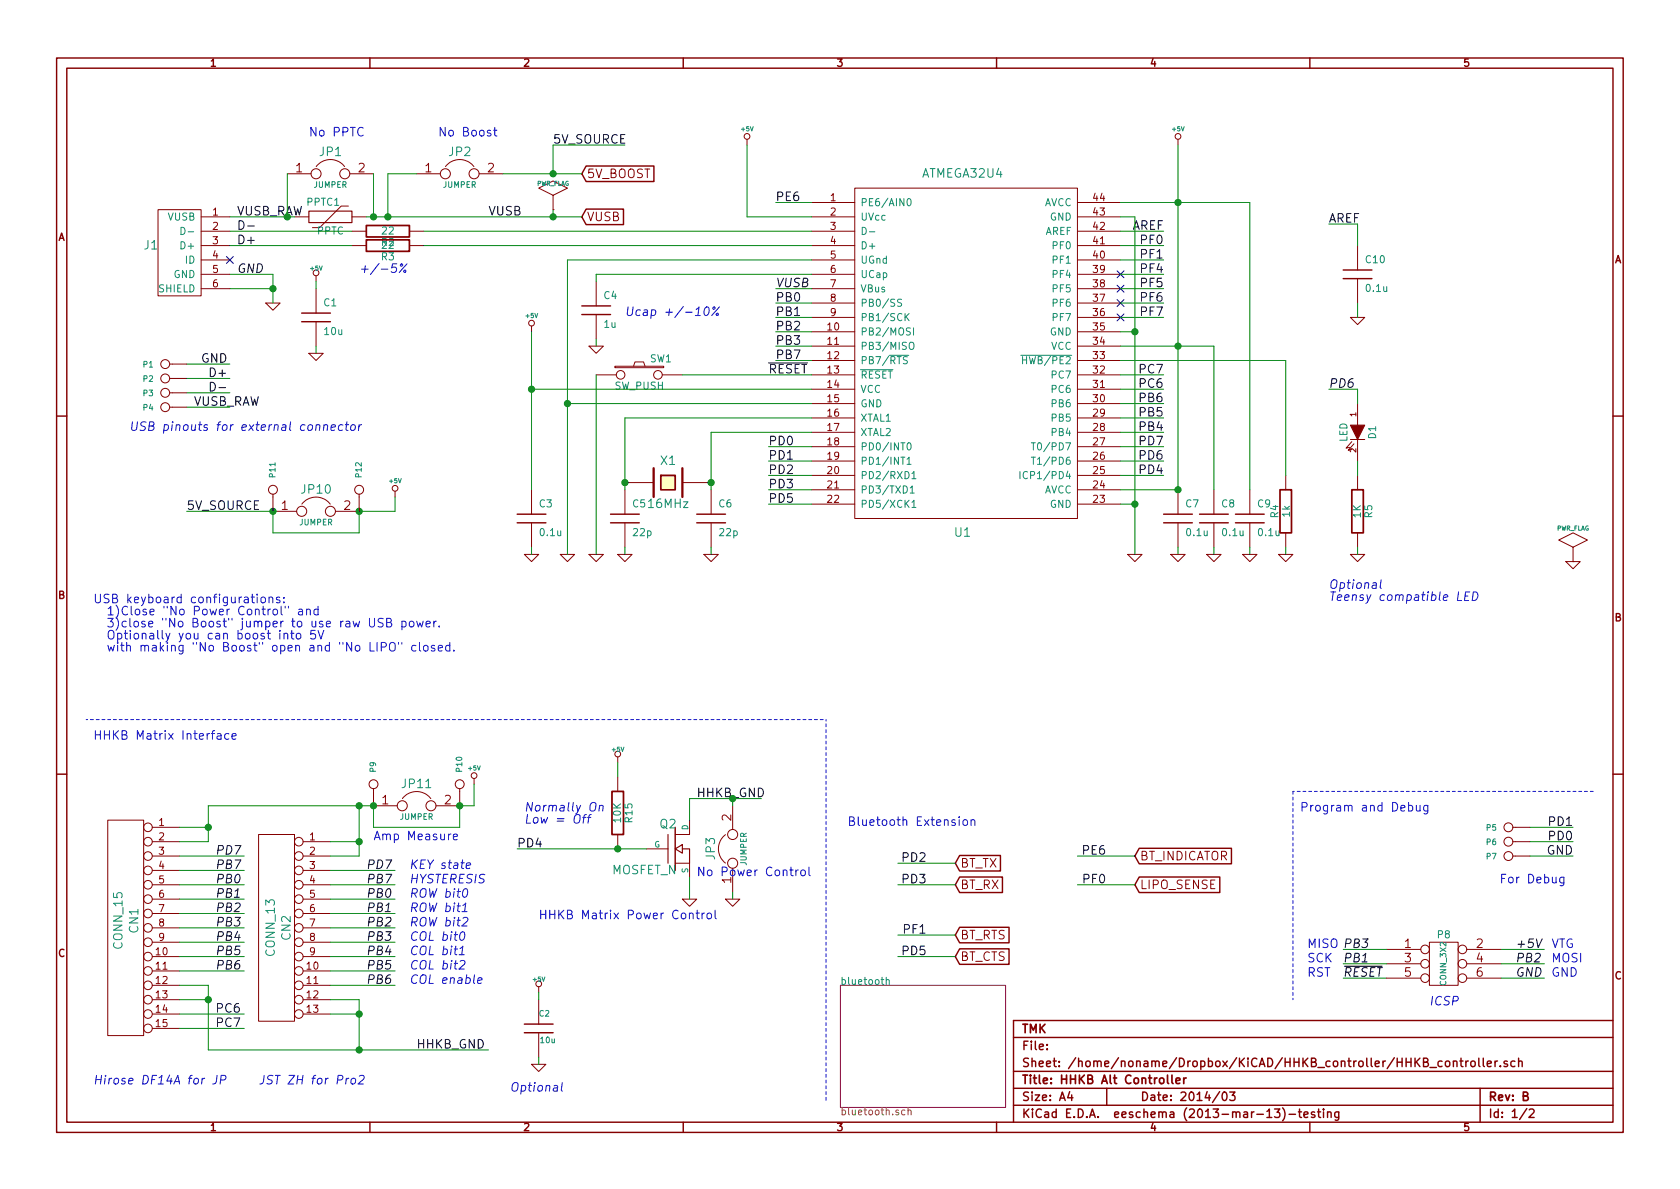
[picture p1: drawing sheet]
EESchema Schematic File Version 2
LIBS:keyboard_parts
LIBS:HHKB_controller-cache
LIBS:power
LIBS:device
LIBS:transistors
LIBS:conn
LIBS:linear
LIBS:regul
LIBS:74xx
LIBS:cmos4000
LIBS:adc-dac
LIBS:memory
LIBS:xilinx
LIBS:special
LIBS:microcontrollers
LIBS:dsp
LIBS:microchip
LIBS:analog_switches
LIBS:motorola
LIBS:texas
LIBS:intel
LIBS:audio
LIBS:interface
LIBS:digital-audio
LIBS:philips
LIBS:display
LIBS:cypress
LIBS:siliconi
LIBS:opto
LIBS:atmel
LIBS:contrib
LIBS:valves
LIBS:open-project
LIBS:HHKB_controller-cache
EELAYER 24 0
EELAYER END
$Descr A4 11693 8268
encoding utf-8
Sheet 1 2
Title "HHKB Alt Controller"
Date "2014/03"
Rev "B"
Comp "TMK"
Comment1 ""
Comment2 ""
Comment3 ""
Comment4 ""
$EndDescr
Text Label 1650 1700 0    60   ~ 0
D+
Text Label 1650 1600 0    60   ~ 0
D-
Text Label 3400 1500 0    60   ~ 0
VUSB
Text Label 1400 2525 0    60   ~ 0
GND
Text Label 1450 2625 0    60   ~ 0
D+
Text Label 1450 2725 0    60   ~ 0
D-
Text Label 1350 2825 0    60   ~ 0
VUSB_RAW
Text Label 5400 1400 0    60   ~ 0
PE6
Text Label 5400 2400 0    60   ~ 0
PB3
Text Label 5400 2300 0    60   ~ 0
PB2
Text Label 5400 2200 0    60   ~ 0
PB1
Text Label 5400 2500 0    60   ~ 0
PB7
Text Label 5400 2100 0    60   ~ 0
PB0
Text Label 8100 3200 2    60   ~ 0
PD6
Text Label 8100 3300 2    60   ~ 0
PD4
Text Label 8100 3100 2    60   ~ 0
PD7
Text Label 8100 3000 2    60   ~ 0
PB4
Text Label 8100 2900 2    60   ~ 0
PB5
Text Label 8100 2800 2    60   ~ 0
PB6
Text Label 8100 2700 2    60   ~ 0
PC6
Text Label 8100 2600 2    60   ~ 0
PC7
Text Label 8100 2200 2    60   ~ 0
PF7
Text Label 8100 2100 2    60   ~ 0
PF6
Text Label 8100 2000 2    60   ~ 0
PF5
Text Label 8100 1900 2    60   ~ 0
PF4
Text Label 8100 1800 2    60   ~ 0
PF1
Text Label 8100 1700 2    60   ~ 0
PF0
Text Label 8100 1600 2    60   ~ 0
AREF
Text Label 5350 3500 0    60   ~ 0
PD5
Text Label 5350 3400 0    60   ~ 0
PD3
Text Label 5350 3300 0    60   ~ 0
PD2
Text Label 5350 3200 0    60   ~ 0
PD1
Text Label 5350 3100 0    60   ~ 0
PD0
$Comp
L GND #PWR01
U 1 1
P 3950 3850
F 0 "#PWR01" H 3950 3850 30  0001 C CNN
F 1 "GND" H 3950 3780 30  0001 C CNN
F 2 "" H 3950 3850 60  0001 C CNN
F 3 "" H 3950 3850 60  0001 C CNN
	1    3950 3850
	1    0    0    -1  
$EndComp
$Comp
L GND #PWR02
U 1 1
P 8450 3850
F 0 "#PWR02" H 8450 3850 30  0001 C CNN
F 1 "GND" H 8450 3780 30  0001 C CNN
F 2 "" H 8450 3850 60  0001 C CNN
F 3 "" H 8450 3850 60  0001 C CNN
	1    8450 3850
	1    0    0    -1  
$EndComp
$Comp
L GND #PWR03
U 1 1
P 8950 3850
F 0 "#PWR03" H 8950 3850 30  0001 C CNN
F 1 "GND" H 8950 3780 30  0001 C CNN
F 2 "" H 8950 3850 60  0001 C CNN
F 3 "" H 8950 3850 60  0001 C CNN
	1    8950 3850
	1    0    0    -1  
$EndComp
$Comp
L GND #PWR04
U 1 1
P 1900 2100
F 0 "#PWR04" H 1900 2100 30  0001 C CNN
F 1 "GND" H 1900 2030 30  0001 C CNN
F 2 "" H 1900 2100 60  0001 C CNN
F 3 "" H 1900 2100 60  0001 C CNN
	1    1900 2100
	1    0    0    -1  
$EndComp
$Comp
L GND #PWR05
U 1 1
P 8700 3850
F 0 "#PWR05" H 8700 3850 30  0001 C CNN
F 1 "GND" H 8700 3780 30  0001 C CNN
F 2 "" H 8700 3850 60  0001 C CNN
F 3 "" H 8700 3850 60  0001 C CNN
	1    8700 3850
	1    0    0    -1  
$EndComp
$Comp
L GND #PWR06
U 1 1
P 8200 3850
F 0 "#PWR06" H 8200 3850 30  0001 C CNN
F 1 "GND" H 8200 3780 30  0001 C CNN
F 2 "" H 8200 3850 60  0001 C CNN
F 3 "" H 8200 3850 60  0001 C CNN
	1    8200 3850
	1    0    0    -1  
$EndComp
$Comp
L GND #PWR07
U 1 1
P 7900 3850
F 0 "#PWR07" H 7900 3850 30  0001 C CNN
F 1 "GND" H 7900 3780 30  0001 C CNN
F 2 "" H 7900 3850 60  0001 C CNN
F 3 "" H 7900 3850 60  0001 C CNN
	1    7900 3850
	1    0    0    -1  
$EndComp
$Comp
L GND #PWR08
U 1 1
P 4950 3850
F 0 "#PWR08" H 4950 3850 30  0001 C CNN
F 1 "GND" H 4950 3780 30  0001 C CNN
F 2 "" H 4950 3850 60  0001 C CNN
F 3 "" H 4950 3850 60  0001 C CNN
	1    4950 3850
	1    0    0    -1  
$EndComp
$Comp
L ATMEGA32U4 U1
U 1 1
P 6700 2450
F 0 "U1" H 6700 1200 60  0000 C CNN
F 1 "ATMEGA32U4" H 6700 3700 60  0000 C CNN
F 2 "" H 6700 2450 60  0001 C CNN
F 3 "" H 6700 2450 60  0001 C CNN
	1    6700 2450
	1    0    0    -1  
$EndComp
$Comp
L +5V #PWR09
U 1 1
P 8200 1000
F 0 "#PWR09" H 8200 970 20  0001 C CNN
F 1 "+5V" H 8200 1110 30  0000 C CNN
F 2 "" H 8200 1000 60  0001 C CNN
F 3 "" H 8200 1000 60  0001 C CNN
	1    8200 1000
	1    0    0    -1  
$EndComp
$Comp
L +5V #PWR010
U 1 1
P 3700 2300
F 0 "#PWR010" H 3700 2270 20  0001 C CNN
F 1 "+5V" H 3700 2410 30  0000 C CNN
F 2 "" H 3700 2300 60  0001 C CNN
F 3 "" H 3700 2300 60  0001 C CNN
	1    3700 2300
	1    0    0    -1  
$EndComp
$Comp
L +5V #PWR011
U 1 1
P 2750 3450
F 0 "#PWR011" H 2750 3420 20  0001 C CNN
F 1 "+5V" H 2750 3560 30  0000 C CNN
F 2 "" H 2750 3450 60  0001 C CNN
F 3 "" H 2750 3450 60  0001 C CNN
	1    2750 3450
	1    0    0    -1  
$EndComp
$Comp
L C C4
U 1 1
P 4150 2150
F 0 "C4" H 4200 2250 50  0000 L CNN
F 1 "1u" H 4200 2050 50  0000 L CNN
F 2 "" H 4150 2150 60  0001 C CNN
F 3 "" H 4150 2150 60  0001 C CNN
	1    4150 2150
	1    0    0    -1  
$EndComp
$Comp
L C C1
U 1 1
P 2200 2200
F 0 "C1" H 2250 2300 50  0000 L CNN
F 1 "10u" H 2250 2100 50  0000 L CNN
F 2 "" H 2200 2200 60  0001 C CNN
F 3 "" H 2200 2200 60  0001 C CNN
	1    2200 2200
	1    0    0    -1  
$EndComp
$Comp
L C C7
U 1 1
P 8200 3600
F 0 "C7" H 8250 3700 50  0000 L CNN
F 1 "0.1u" H 8250 3500 50  0000 L CNN
F 2 "" H 8200 3600 60  0001 C CNN
F 3 "" H 8200 3600 60  0001 C CNN
	1    8200 3600
	1    0    0    -1  
$EndComp
$Comp
L C C8
U 1 1
P 8450 3600
F 0 "C8" H 8500 3700 50  0000 L CNN
F 1 "0.1u" H 8500 3500 50  0000 L CNN
F 2 "" H 8450 3600 60  0001 C CNN
F 3 "" H 8450 3600 60  0001 C CNN
	1    8450 3600
	1    0    0    -1  
$EndComp
$Comp
L C C9
U 1 1
P 8700 3600
F 0 "C9" H 8750 3700 50  0000 L CNN
F 1 "0.1u" H 8750 3500 50  0000 L CNN
F 2 "" H 8700 3600 60  0001 C CNN
F 3 "" H 8700 3600 60  0001 C CNN
	1    8700 3600
	1    0    0    -1  
$EndComp
$Comp
L R R2
U 1 1
P 2700 1600
F 0 "R2" V 2780 1600 50  0000 C CNN
F 1 "22" V 2700 1600 50  0000 C CNN
F 2 "" H 2700 1600 60  0001 C CNN
F 3 "" H 2700 1600 60  0001 C CNN
	1    2700 1600
	0    1    1    0   
$EndComp
$Comp
L R R3
U 1 1
P 2700 1700
F 0 "R3" V 2780 1700 50  0000 C CNN
F 1 "22" V 2700 1700 50  0000 C CNN
F 2 "" H 2700 1700 60  0001 C CNN
F 3 "" H 2700 1700 60  0001 C CNN
	1    2700 1700
	0    1    1    0   
$EndComp
$Comp
L R R4
U 1 1
P 8950 3550
F 0 "R4" V 9030 3550 50  0000 C CNN
F 1 "1k" V 8950 3550 50  0000 C CNN
F 2 "" H 8950 3550 60  0001 C CNN
F 3 "" H 8950 3550 60  0001 C CNN
	1    8950 3550
	-1   0    0    1   
$EndComp
$Comp
L SW_PUSH SW1
U 1 1
P 4450 2600
F 0 "SW1" H 4600 2710 50  0000 C CNN
F 1 "SW_PUSH" H 4450 2520 50  0000 C CNN
F 2 "" H 4450 2600 60  0001 C CNN
F 3 "" H 4450 2600 60  0001 C CNN
	1    4450 2600
	1    0    0    -1  
$EndComp
$Comp
L GND #PWR012
U 1 1
P 3700 3850
F 0 "#PWR012" H 3700 3850 30  0001 C CNN
F 1 "GND" H 3700 3780 30  0001 C CNN
F 2 "" H 3700 3850 60  0001 C CNN
F 3 "" H 3700 3850 60  0001 C CNN
	1    3700 3850
	1    0    0    -1  
$EndComp
$Comp
L C C5
U 1 1
P 4350 3600
F 0 "C5" H 4400 3700 50  0000 L CNN
F 1 "22p" H 4400 3500 50  0000 L CNN
F 2 "" H 4350 3600 60  0001 C CNN
F 3 "" H 4350 3600 60  0001 C CNN
	1    4350 3600
	1    0    0    -1  
$EndComp
$Comp
L C C6
U 1 1
P 4950 3600
F 0 "C6" H 5000 3700 50  0000 L CNN
F 1 "22p" H 5000 3500 50  0000 L CNN
F 2 "" H 4950 3600 60  0001 C CNN
F 3 "" H 4950 3600 60  0001 C CNN
	1    4950 3600
	1    0    0    -1  
$EndComp
$Comp
L C C3
U 1 1
P 3700 3600
F 0 "C3" H 3750 3700 50  0000 L CNN
F 1 "0.1u" H 3750 3500 50  0000 L CNN
F 2 "" H 3700 3600 60  0001 C CNN
F 3 "" H 3700 3600 60  0001 C CNN
	1    3700 3600
	1    0    0    -1  
$EndComp
$Comp
L CRYSTAL X1
U 1 1
P 4650 3350
F 0 "X1" H 4650 3500 60  0000 C CNN
F 1 "16MHz" H 4650 3200 60  0000 C CNN
F 2 "" H 4650 3350 60  0001 C CNN
F 3 "" H 4650 3350 60  0001 C CNN
	1    4650 3350
	1    0    0    -1  
$EndComp
Text Label 5350 2600 0    60   ~ 0
~RESET
$Comp
L GND #PWR013
U 1 1
P 4150 2400
F 0 "#PWR013" H 4150 2400 30  0001 C CNN
F 1 "GND" H 4150 2330 30  0001 C CNN
F 2 "" H 4150 2400 60  0001 C CNN
F 3 "" H 4150 2400 60  0001 C CNN
	1    4150 2400
	1    0    0    -1  
$EndComp
$Comp
L GND #PWR014
U 1 1
P 4150 3850
F 0 "#PWR014" H 4150 3850 30  0001 C CNN
F 1 "GND" H 4150 3780 30  0001 C CNN
F 2 "" H 4150 3850 60  0001 C CNN
F 3 "" H 4150 3850 60  0001 C CNN
	1    4150 3850
	1    0    0    -1  
$EndComp
$Comp
L GND #PWR015
U 1 1
P 4350 3850
F 0 "#PWR015" H 4350 3850 30  0001 C CNN
F 1 "GND" H 4350 3780 30  0001 C CNN
F 2 "" H 4350 3850 60  0001 C CNN
F 3 "" H 4350 3850 60  0001 C CNN
	1    4350 3850
	1    0    0    -1  
$EndComp
$Comp
L CONN_1 P5
U 1 1
P 10500 5750
F 0 "P5" H 10580 5750 40  0000 L CNN
F 1 "CONN_1" H 10500 5805 30  0001 C CNN
F 2 "" H 10500 5750 60  0000 C CNN
F 3 "" H 10500 5750 60  0000 C CNN
	1    10500 5750
	-1   0    0    1   
$EndComp
$Comp
L CONN_1 P1
U 1 1
P 1150 2525
F 0 "P1" H 1230 2525 40  0000 L CNN
F 1 "CONN_1" H 1150 2580 30  0001 C CNN
F 2 "" H 1150 2525 60  0000 C CNN
F 3 "" H 1150 2525 60  0000 C CNN
	1    1150 2525
	-1   0    0    1   
$EndComp
$Comp
L CONN_1 P2
U 1 1
P 1150 2625
F 0 "P2" H 1230 2625 40  0000 L CNN
F 1 "CONN_1" H 1150 2680 30  0001 C CNN
F 2 "" H 1150 2625 60  0000 C CNN
F 3 "" H 1150 2625 60  0000 C CNN
	1    1150 2625
	-1   0    0    1   
$EndComp
$Comp
L CONN_1 P3
U 1 1
P 1150 2725
F 0 "P3" H 1230 2725 40  0000 L CNN
F 1 "CONN_1" H 1150 2780 30  0001 C CNN
F 2 "" H 1150 2725 60  0000 C CNN
F 3 "" H 1150 2725 60  0000 C CNN
	1    1150 2725
	-1   0    0    1   
$EndComp
$Comp
L CONN_1 P4
U 1 1
P 1150 2825
F 0 "P4" H 1230 2825 40  0000 L CNN
F 1 "CONN_1" H 1150 2880 30  0001 C CNN
F 2 "" H 1150 2825 60  0000 C CNN
F 3 "" H 1150 2825 60  0000 C CNN
	1    1150 2825
	-1   0    0    1   
$EndComp
Text Notes 900  3000 0    60   Italic 0
USB pinouts for external connector
Text Notes 4350 2200 0    60   Italic 0
Ucap +/-10%
Text Notes 2500 1900 0    60   Italic 0
+/-5%
$Comp
L LED D1
U 1 1
P 9450 3000
F 0 "D1" H 9450 3100 50  0000 C CNN
F 1 "LED" H 9450 2900 50  0000 C CNN
F 2 "" H 9450 3000 60  0000 C CNN
F 3 "" H 9450 3000 60  0000 C CNN
	1    9450 3000
	0    1    1    0   
$EndComp
$Comp
L R R5
U 1 1
P 9450 3550
F 0 "R5" V 9530 3550 50  0000 C CNN
F 1 "1K" V 9450 3550 50  0000 C CNN
F 2 "" H 9450 3550 60  0000 C CNN
F 3 "" H 9450 3550 60  0000 C CNN
	1    9450 3550
	1    0    0    -1  
$EndComp
$Comp
L GND #PWR016
U 1 1
P 9450 3850
F 0 "#PWR016" H 9450 3850 30  0001 C CNN
F 1 "GND" H 9450 3780 30  0001 C CNN
F 2 "" H 9450 3850 60  0000 C CNN
F 3 "" H 9450 3850 60  0000 C CNN
	1    9450 3850
	1    0    0    -1  
$EndComp
Text Label 9250 2700 0    60   Italic 0
PD6
Text Notes 9250 4100 0    60   Italic 0
Optional\nTeensy compatible LED
$Comp
L CONN_13 CN2
U 1 1
P 1950 6450
F 0 "CN2" V 1910 6450 60  0000 C CNN
F 1 "CONN_13" V 2020 6450 60  0000 C CNN
F 2 "" H 1950 6450 60  0000 C CNN
F 3 "" H 1950 6450 60  0000 C CNN
	1    1950 6450
	-1   0    0    -1  
$EndComp
Text Notes 1800 7550 0    60   Italic 0
JST ZH for Pro2
Text Label 2550 6250 0    60   Italic 0
PB0
Text Label 2550 6350 0    60   Italic 0
PB1
Text Label 2550 6450 0    60   Italic 0
PB2
Text Label 2550 6550 0    60   Italic 0
PB3
Text Label 2550 6650 0    60   Italic 0
PB4
Text Label 2550 6750 0    60   Italic 0
PB5
Text Label 2550 6850 0    60   Italic 0
PB6
Text Label 2550 6150 0    60   Italic 0
PB7
Text Label 2550 6050 0    60   Italic 0
PD7
Text Notes 2850 6050 0    60   Italic 0
KEY state
Text Notes 2850 6150 0    60   Italic 0
HYSTERESIS
Text Notes 2850 6250 0    60   Italic 0
ROW bit0
Text Notes 2850 6350 0    60   Italic 0
ROW bit1
Text Notes 2850 6450 0    60   Italic 0
ROW bit2
Text Notes 2850 6550 0    60   Italic 0
COL bit0
Text Notes 2850 6650 0    60   Italic 0
COL bit1
Text Notes 2850 6750 0    60   Italic 0
COL bit2
Text Notes 2850 6850 0    60   Italic 0
COL enable
Text Label 10950 5750 2    60   ~ 0
PD1
$Comp
L CONN_1 P6
U 1 1
P 10500 5850
F 0 "P6" H 10580 5850 40  0000 L CNN
F 1 "CONN_1" H 10500 5905 30  0001 C CNN
F 2 "" H 10500 5850 60  0000 C CNN
F 3 "" H 10500 5850 60  0000 C CNN
	1    10500 5850
	-1   0    0    1   
$EndComp
Text Label 10950 5850 2    60   ~ 0
PD0
$Comp
L CONN_15 CN1
U 1 1
P 900 6450
F 0 "CN1" V 870 6500 60  0000 C CNN
F 1 "CONN_15" V 980 6500 60  0000 C CNN
F 2 "" H 900 6500 60  0000 C CNN
F 3 "" H 900 6500 60  0000 C CNN
	1    900  6450
	-1   0    0    -1  
$EndComp
Text Label 1500 6150 0    60   Italic 0
PB0
Text Label 1500 6250 0    60   Italic 0
PB1
Text Label 1500 6350 0    60   Italic 0
PB2
Text Label 1500 6450 0    60   Italic 0
PB3
Text Label 1500 6550 0    60   Italic 0
PB4
Text Label 1500 6650 0    60   Italic 0
PB5
Text Label 1500 6750 0    60   Italic 0
PB6
Text Label 1500 6050 0    60   Italic 0
PB7
Text Label 1500 5950 0    60   Italic 0
PD7
$Comp
L +5V #PWR017
U 1 1
P 3300 5450
F 0 "#PWR017" H 3300 5420 20  0001 C CNN
F 1 "+5V" H 3300 5560 30  0000 C CNN
F 2 "" H 3300 5450 60  0000 C CNN
F 3 "" H 3300 5450 60  0000 C CNN
	1    3300 5450
	1    0    0    -1  
$EndComp
Text Notes 650  7550 0    60   Italic 0
Hirose DF14A for JP
$Comp
L +5V #PWR018
U 1 1
P 5200 1000
F 0 "#PWR018" H 5200 970 20  0001 C CNN
F 1 "+5V" H 5200 1110 30  0000 C CNN
F 2 "" H 5200 1000 60  0001 C CNN
F 3 "" H 5200 1000 60  0001 C CNN
	1    5200 1000
	1    0    0    -1  
$EndComp
$Comp
L +5V #PWR019
U 1 1
P 3750 6900
F 0 "#PWR019" H 3750 6990 20  0001 C CNN
F 1 "+5V" H 3750 6990 30  0000 C CNN
F 2 "" H 3750 6900 60  0000 C CNN
F 3 "" H 3750 6900 60  0000 C CNN
	1    3750 6900
	1    0    0    -1  
$EndComp
$Comp
L GND #PWR020
U 1 1
P 3750 7400
F 0 "#PWR020" H 3750 7400 30  0001 C CNN
F 1 "GND" H 3750 7330 30  0001 C CNN
F 2 "" H 3750 7400 60  0000 C CNN
F 3 "" H 3750 7400 60  0000 C CNN
	1    3750 7400
	1    0    0    -1  
$EndComp
$Comp
L C C2
U 1 1
P 3750 7150
F 0 "C2" H 3750 7250 40  0000 L CNN
F 1 "10u" H 3756 7065 40  0000 L CNN
F 2 "" H 3788 7000 30  0000 C CNN
F 3 "" H 3750 7150 60  0000 C CNN
	1    3750 7150
	1    0    0    -1  
$EndComp
Text Notes 3550 7600 0    60   Italic 0
Optional
Text Label 5400 2000 0    60   Italic 0
VUSB
Text Label 1650 1900 0    60   Italic 0
GND
$Comp
L GND #PWR021
U 1 1
P 2200 2450
F 0 "#PWR021" H 2200 2450 30  0001 C CNN
F 1 "GND" H 2200 2380 30  0001 C CNN
F 2 "" H 2200 2450 60  0000 C CNN
F 3 "" H 2200 2450 60  0000 C CNN
	1    2200 2450
	1    0    0    -1  
$EndComp
$Comp
L +5V #PWR022
U 1 1
P 2200 1950
F 0 "#PWR022" H 2200 2040 20  0001 C CNN
F 1 "+5V" H 2200 2040 30  0000 C CNN
F 2 "" H 2200 1950 60  0000 C CNN
F 3 "" H 2200 1950 60  0000 C CNN
	1    2200 1950
	1    0    0    -1  
$EndComp
Text Notes 9950 7000 0    60   Italic 0
ICSP
$Comp
L CONN_3X2 P8
U 1 1
P 10050 6700
F 0 "P8" H 10050 6900 50  0000 C CNN
F 1 "CONN_3X2" V 10050 6700 40  0000 C CNN
F 2 "" H 10050 6650 60  0000 C CNN
F 3 "" H 10050 6650 60  0000 C CNN
	1    10050 6700
	1    0    0    -1  
$EndComp
Text Label 9350 6600 0    60   Italic 0
PB3
Text Label 9350 6700 0    60   Italic 0
PB1
Text Label 9350 6800 0    60   Italic 0
~RESET
Text Label 10550 6700 0    60   Italic 0
PB2
Text Label 10550 6800 0    60   Italic 0
GND
Text Label 10550 6600 0    60   Italic 0
+5V
Text Notes 10800 6600 0    60   ~ 0
VTG
Text Notes 10800 6700 0    60   ~ 0
MOSI
Text Notes 9100 6600 0    60   ~ 0
MISO
Text Notes 9100 6700 0    60   ~ 0
SCK
Text Notes 9100 6800 0    60   ~ 0
RST
Text Notes 10800 6800 0    60   ~ 0
GND
$Comp
L C C10
U 1 1
P 9450 1900
F 0 "C10" H 9500 2000 50  0000 L CNN
F 1 "0.1u" H 9500 1800 50  0000 L CNN
F 2 "" H 9450 1900 60  0000 C CNN
F 3 "" H 9450 1900 60  0000 C CNN
	1    9450 1900
	1    0    0    -1  
$EndComp
$Comp
L GND #PWR023
U 1 1
P 9450 2200
F 0 "#PWR023" H 9450 2200 30  0001 C CNN
F 1 "GND" H 9450 2130 30  0001 C CNN
F 2 "" H 9450 2200 60  0000 C CNN
F 3 "" H 9450 2200 60  0000 C CNN
	1    9450 2200
	1    0    0    -1  
$EndComp
Text Label 9250 1550 0    60   ~ 0
AREF
$Sheet
S 5850 6850 1150 850 
U 51AFD396
F0 "bluetooth" 50
F1 "bluetooth.sch" 50
$EndSheet
Text GLabel 4050 1500 2    60   Input ~ 0
VUSB
Text GLabel 4050 1200 2    60   Input ~ 0
5V_BOOST
Text GLabel 6650 6150 2    60   Input ~ 0
BT_RX
Text GLabel 6650 6000 2    60   Input ~ 0
BT_TX
Text Label 6450 6150 2    60   ~ 0
PD3
Text Label 6450 6000 2    60   ~ 0
PD2
Text Notes 6800 5750 2    60   ~ 0
Bluetooth Extension
$Comp
L CONN_1 P7
U 1 1
P 10500 5950
F 0 "P7" H 10580 5950 40  0000 L CNN
F 1 "CONN_1" H 10500 6005 30  0001 C CNN
F 2 "" H 10500 5950 60  0000 C CNN
F 3 "" H 10500 5950 60  0000 C CNN
	1    10500 5950
	-1   0    0    1   
$EndComp
Text Label 10950 5950 2    60   ~ 0
GND
Text Notes 10900 6150 2    60   ~ 0
For Debug
NoConn ~ 7800 2200
NoConn ~ 7800 2100
NoConn ~ 7800 2000
NoConn ~ 7800 1900
Text GLabel 6650 6500 2    60   Input ~ 0
BT_RTS
Text Label 6450 6650 2    60   ~ 0
PD5
$Comp
L USB_MINI_MICRO_B J1
U 1 1
P 1450 1650
F 0 "J1" H 1050 1600 60  0000 C CNN
F 1 "USB_MINI_MICRO_B" H 1300 1900 60  0001 C CNN
F 2 "" H 1400 1650 60  0000 C CNN
F 3 "" H 1400 1650 60  0000 C CNN
	1    1450 1650
	1    0    0    -1  
$EndComp
NoConn ~ 1600 1800
$Comp
L MOSFET_N Q2
U 1 1
P 4700 5900
F 0 "Q2" H 4710 6070 60  0000 R CNN
F 1 "MOSFET_N" H 4710 5750 60  0000 R CNN
F 2 "" H 4700 5900 60  0000 C CNN
F 3 "" H 4700 5900 60  0000 C CNN
	1    4700 5900
	1    0    0    -1  
$EndComp
$Comp
L GND #PWR024
U 1 1
P 4800 6250
F 0 "#PWR024" H 4800 6250 30  0001 C CNN
F 1 "GND" H 4800 6180 30  0001 C CNN
F 2 "" H 4800 6250 60  0000 C CNN
F 3 "" H 4800 6250 60  0000 C CNN
	1    4800 6250
	1    0    0    -1  
$EndComp
$Comp
L R R15
U 1 1
P 4300 5650
F 0 "R15" V 4380 5650 50  0000 C CNN
F 1 "10K" V 4300 5650 50  0000 C CNN
F 2 "" H 4300 5650 60  0000 C CNN
F 3 "" H 4300 5650 60  0000 C CNN
	1    4300 5650
	1    0    0    -1  
$EndComp
$Comp
L +5V #PWR025
U 1 1
P 4300 5300
F 0 "#PWR025" H 4300 5390 20  0001 C CNN
F 1 "+5V" H 4300 5390 30  0000 C CNN
F 2 "" H 4300 5300 60  0000 C CNN
F 3 "" H 4300 5300 60  0000 C CNN
	1    4300 5300
	1    0    0    -1  
$EndComp
Text Notes 3750 6400 0    60   ~ 0
HHKB Matrix Power Control
Text Label 4850 5550 0    60   ~ 0
HHKB_GND
Text Label 3600 5900 0    60   ~ 0
PD4
Text Label 2900 7300 0    60   ~ 0
HHKB_GND
Text Notes 3650 5650 0    60   Italic 0
Normally On\nLow = Off
$Comp
L JUMPER JP11
U 1 1
P 2900 5600
F 0 "JP11" H 2900 5750 60  0000 C CNN
F 1 "JUMPER" H 2900 5520 40  0000 C CNN
F 2 "" H 2900 5600 60  0000 C CNN
F 3 "" H 2900 5600 60  0000 C CNN
	1    2900 5600
	1    0    0    -1  
$EndComp
$Comp
L CONN_1 P9
U 1 1
P 2600 5450
F 0 "P9" H 2680 5450 40  0000 L CNN
F 1 "CONN_1" H 2600 5505 30  0001 C CNN
F 2 "" H 2600 5450 60  0000 C CNN
F 3 "" H 2600 5450 60  0000 C CNN
	1    2600 5450
	0    -1   -1   0   
$EndComp
$Comp
L CONN_1 P10
U 1 1
P 3200 5450
F 0 "P10" H 3280 5450 40  0000 L CNN
F 1 "CONN_1" H 3200 5505 30  0001 C CNN
F 2 "" H 3200 5450 60  0000 C CNN
F 3 "" H 3200 5450 60  0000 C CNN
	1    3200 5450
	0    -1   -1   0   
$EndComp
Text Notes 2600 5850 0    60   ~ 0
Amp Measure
$Comp
L JUMPER JP3
U 1 1
P 5100 5900
F 0 "JP3" H 5100 6050 60  0000 C CNN
F 1 "JUMPER" H 5100 5820 40  0000 C CNN
F 2 "" H 5100 5900 60  0000 C CNN
F 3 "" H 5100 5900 60  0000 C CNN
	1    5100 5900
	0    -1   -1   0   
$EndComp
Text GLabel 7900 6150 2    60   Input ~ 0
LIPO_SENSE
Text Label 7700 6150 2    60   ~ 0
PF0
$Comp
L GND #PWR026
U 1 1
P 5100 6250
F 0 "#PWR026" H 5100 6250 30  0001 C CNN
F 1 "GND" H 5100 6180 30  0001 C CNN
F 2 "" H 5100 6250 60  0000 C CNN
F 3 "" H 5100 6250 60  0000 C CNN
	1    5100 6250
	1    0    0    -1  
$EndComp
Text Label 1500 7050 0    60   ~ 0
PC6
Text Label 1500 7150 0    60   ~ 0
PC7
$Comp
L JUMPER JP1
U 1 1
P 2300 1200
F 0 "JP1" H 2300 1350 60  0000 C CNN
F 1 "JUMPER" H 2300 1120 40  0000 C CNN
F 2 "" H 2300 1200 60  0000 C CNN
F 3 "" H 2300 1200 60  0000 C CNN
	1    2300 1200
	1    0    0    -1  
$EndComp
$Comp
L JUMPER JP2
U 1 1
P 3200 1200
F 0 "JP2" H 3200 1350 60  0000 C CNN
F 1 "JUMPER" H 3200 1120 40  0000 C CNN
F 2 "" H 3200 1200 60  0000 C CNN
F 3 "" H 3200 1200 60  0000 C CNN
	1    3200 1200
	1    0    0    -1  
$EndComp
$Comp
L PWR_FLAG #FLG027
U 1 1
P 3850 1450
F 0 "#FLG027" H 3850 1545 30  0001 C CNN
F 1 "PWR_FLAG" H 3850 1630 30  0000 C CNN
F 2 "" H 3850 1450 60  0000 C CNN
F 3 "" H 3850 1450 60  0000 C CNN
	1    3850 1450
	1    0    0    -1  
$EndComp
$Comp
L GND #PWR028
U 1 1
P 10950 3900
F 0 "#PWR028" H 10950 3900 30  0001 C CNN
F 1 "GND" H 10950 3830 30  0001 C CNN
F 2 "" H 10950 3900 60  0001 C CNN
F 3 "" H 10950 3900 60  0001 C CNN
	1    10950 3900
	1    0    0    -1  
$EndComp
$Comp
L PWR_FLAG #FLG029
U 1 1
P 10950 3900
F 0 "#FLG029" H 10950 4170 30  0001 C CNN
F 1 "PWR_FLAG" H 10950 4130 30  0000 C CNN
F 2 "" H 10950 3900 60  0001 C CNN
F 3 "" H 10950 3900 60  0001 C CNN
	1    10950 3900
	1    0    0    -1  
$EndComp
$Comp
L PPTC PPTC1
U 1 1
P 2300 1500
F 0 "PPTC1" H 2250 1600 50  0000 C CNN
F 1 "PPTC" H 2300 1400 50  0000 C CNN
F 2 "" V 2300 1500 60  0000 C CNN
F 3 "" V 2300 1500 60  0000 C CNN
	1    2300 1500
	1    0    0    -1  
$EndComp
Text GLabel 6650 6650 2    60   Input ~ 0
BT_CTS
Text Label 6450 6500 2    60   ~ 0
PF1
Text GLabel 7900 5950 2    60   Input ~ 0
BT_INDICATOR
Text Label 7700 5950 2    60   ~ 0
PE6
Text Notes 4850 6100 0    60   ~ 0
No Power Control
Text Notes 2150 950  0    60   ~ 0
No PPTC
Text Notes 3050 950  0    60   ~ 0
No Boost
Text Notes 650  4200 0    60   ~ 0
USB keyboard configurations:\n  1)Close "No Power Control" and\n  3)close "No Boost" jumper to use raw USB power.\n  Optionally you can boost into 5V\n  with making "No Boost" open and "No LIPO" closed.
Text Notes 650  5150 0    60   ~ 0
HHKB Matrix Interface
Text Notes 9050 5650 0    60   ~ 0
Program and Debug
Text Label 3850 1000 0    60   ~ 0
5V_SOURCE
Text Label 1650 1500 0    60   ~ 0
VUSB_RAW
$Comp
L JUMPER JP10
U 1 1
P 2200 3550
F 0 "JP10" H 2200 3700 60  0000 C CNN
F 1 "JUMPER" H 2200 3470 40  0000 C CNN
F 2 "" H 2200 3550 60  0000 C CNN
F 3 "" H 2200 3550 60  0000 C CNN
	1    2200 3550
	1    0    0    -1  
$EndComp
Wire Wire Line
	1300 2825 1600 2825
Wire Wire Line
	1300 2725 1600 2725
Wire Wire Line
	1300 2625 1600 2625
Wire Wire Line
	1300 2525 1600 2525
Wire Wire Line
	10650 5750 10950 5750
Wire Wire Line
	5650 1400 5400 1400
Wire Wire Line
	7800 3200 8100 3200
Wire Wire Line
	7800 2200 8100 2200
Wire Wire Line
	7800 2100 8100 2100
Wire Wire Line
	7800 2000 8100 2000
Wire Wire Line
	7800 1900 8100 1900
Wire Wire Line
	7800 1800 8100 1800
Wire Wire Line
	7800 1700 8100 1700
Wire Wire Line
	7800 1600 8100 1600
Wire Wire Line
	5650 3300 5350 3300
Wire Wire Line
	5650 3500 5350 3500
Wire Wire Line
	5650 2500 5400 2500
Connection ~ 7900 2300
Wire Wire Line
	7800 1500 7900 1500
Wire Wire Line
	3950 1800 3950 3850
Wire Wire Line
	5650 2700 3700 2700
Wire Wire Line
	5650 3400 5350 3400
Wire Wire Line
	4150 2600 4150 3850
Wire Wire Line
	4150 2350 4150 2400
Connection ~ 3700 2700
Wire Wire Line
	3950 1800 5650 1800
Wire Wire Line
	8200 3850 8200 3800
Wire Wire Line
	8700 3800 8700 3850
Connection ~ 4350 3350
Wire Wire Line
	4350 2900 4350 3400
Wire Wire Line
	4350 2900 5650 2900
Wire Wire Line
	4750 2600 5650 2600
Wire Wire Line
	8950 3300 8950 2500
Wire Wire Line
	8950 2500 7800 2500
Wire Wire Line
	7800 2400 8450 2400
Connection ~ 8200 1400
Connection ~ 8200 3400
Wire Wire Line
	2950 1600 5650 1600
Wire Wire Line
	2450 1700 1600 1700
Wire Wire Line
	2450 1600 1600 1600
Wire Wire Line
	5650 1700 2950 1700
Wire Wire Line
	8200 1000 8200 3400
Wire Wire Line
	8200 3400 7800 3400
Connection ~ 8200 2400
Wire Wire Line
	8450 2400 8450 3400
Wire Wire Line
	7800 1400 8700 1400
Wire Wire Line
	8700 1400 8700 3400
Wire Wire Line
	5650 3000 4950 3000
Wire Wire Line
	4950 3000 4950 3400
Connection ~ 4950 3350
Wire Wire Line
	5650 1900 4150 1900
Wire Wire Line
	4150 1900 4150 1950
Wire Wire Line
	3700 3800 3700 3850
Wire Wire Line
	8450 3850 8450 3800
Wire Wire Line
	3950 2800 5650 2800
Connection ~ 3950 2800
Wire Wire Line
	5400 2400 5650 2400
Wire Wire Line
	5650 2200 5400 2200
Wire Wire Line
	4350 3850 4350 3800
Wire Wire Line
	7900 1500 7900 3850
Wire Wire Line
	4950 3850 4950 3800
Wire Wire Line
	7900 2300 7800 2300
Wire Wire Line
	8950 3850 8950 3800
Wire Wire Line
	5650 2100 5400 2100
Wire Wire Line
	5650 3100 5350 3100
Wire Wire Line
	5650 3200 5350 3200
Wire Wire Line
	7800 3300 8100 3300
Wire Wire Line
	7800 2600 8100 2600
Wire Wire Line
	7800 2700 8100 2700
Wire Wire Line
	7800 2800 8100 2800
Wire Wire Line
	7800 2900 8100 2900
Wire Wire Line
	7800 3000 8100 3000
Wire Wire Line
	7800 3100 8100 3100
Wire Wire Line
	7800 3500 7900 3500
Connection ~ 7900 3500
Wire Wire Line
	5650 2300 5400 2300
Wire Wire Line
	9450 3300 9450 3200
Wire Wire Line
	9450 2800 9450 2700
Wire Wire Line
	9450 2700 9250 2700
Wire Wire Line
	9450 3850 9450 3800
Wire Wire Line
	2300 6950 2500 6950
Wire Wire Line
	2500 6950 2500 7300
Wire Wire Line
	2300 7050 2500 7050
Connection ~ 2500 7050
Wire Wire Line
	2500 5950 2300 5950
Wire Wire Line
	2500 5600 2500 5950
Wire Wire Line
	2300 5850 2500 5850
Connection ~ 2500 5850
Wire Wire Line
	2300 6050 2750 6050
Wire Wire Line
	2300 6150 2750 6150
Wire Wire Line
	2300 6250 2750 6250
Wire Wire Line
	2300 6350 2750 6350
Wire Wire Line
	2300 6450 2750 6450
Wire Wire Line
	2300 6550 2750 6550
Wire Wire Line
	2300 6650 2750 6650
Wire Wire Line
	2300 6750 2750 6750
Wire Wire Line
	2300 6850 2750 6850
Wire Wire Line
	10650 5850 10950 5850
Wire Wire Line
	1250 5950 1700 5950
Wire Wire Line
	1250 6050 1700 6050
Wire Wire Line
	1250 6150 1700 6150
Wire Wire Line
	1250 6250 1700 6250
Wire Wire Line
	1250 6350 1700 6350
Wire Wire Line
	1250 6450 1700 6450
Wire Wire Line
	1250 6550 1700 6550
Wire Wire Line
	1250 6650 1700 6650
Wire Wire Line
	1250 6750 1700 6750
Wire Wire Line
	1250 5750 1450 5750
Connection ~ 1450 5750
Wire Wire Line
	1250 5850 1450 5850
Wire Wire Line
	1450 6850 1450 7300
Wire Wire Line
	1250 6950 1450 6950
Wire Wire Line
	5200 1000 5200 1500
Wire Wire Line
	5200 1500 5650 1500
Wire Wire Line
	3750 6950 3750 6900
Wire Wire Line
	3750 7350 3750 7400
Wire Wire Line
	1600 1900 1900 1900
Wire Wire Line
	1900 1900 1900 2100
Wire Wire Line
	2200 1950 2200 2000
Wire Wire Line
	2200 2400 2200 2450
Wire Wire Line
	10450 6600 10750 6600
Wire Wire Line
	10450 6700 10750 6700
Wire Wire Line
	10450 6800 10750 6800
Wire Wire Line
	9650 6600 9350 6600
Wire Wire Line
	9650 6700 9350 6700
Wire Wire Line
	9650 6800 9350 6800
Wire Wire Line
	9250 1550 9450 1550
Wire Wire Line
	9450 1550 9450 1700
Wire Wire Line
	9450 2100 9450 2200
Wire Wire Line
	6650 6150 6250 6150
Wire Wire Line
	6650 6000 6250 6000
Wire Wire Line
	10650 5950 10950 5950
Wire Wire Line
	6650 6500 6250 6500
Wire Wire Line
	1600 2000 1900 2000
Connection ~ 1900 2000
Wire Wire Line
	4800 6250 4800 6100
Wire Wire Line
	4300 5300 4300 5400
Connection ~ 4300 5900
Wire Wire Line
	4800 5700 4800 5550
Wire Wire Line
	4800 5550 5300 5550
Wire Wire Line
	3600 5900 4500 5900
Wire Wire Line
	1450 7300 3400 7300
Connection ~ 2500 7300
Connection ~ 2500 5600
Wire Wire Line
	3300 5450 3300 5600
Wire Wire Line
	3300 5600 3200 5600
Wire Wire Line
	1450 5600 2600 5600
Wire Wire Line
	3200 5600 3200 5750
Wire Wire Line
	3200 5750 2600 5750
Connection ~ 3200 5600
Connection ~ 2600 5600
Wire Wire Line
	2600 5750 2600 5600
Wire Wire Line
	5100 5600 5100 5550
Connection ~ 5100 5550
Wire Wire Line
	7900 6150 7500 6150
Wire Wire Line
	5400 2000 5650 2000
Wire Wire Line
	5100 6200 5100 6250
Wire Wire Line
	1450 5850 1450 5600
Wire Wire Line
	1250 6850 1450 6850
Connection ~ 1450 6950
Wire Wire Line
	1250 7050 1700 7050
Wire Wire Line
	1250 7150 1700 7150
Wire Wire Line
	2000 1200 2000 1500
Connection ~ 2000 1500
Wire Wire Line
	2550 1500 4050 1500
Wire Wire Line
	2600 1200 2600 1500
Connection ~ 2600 1500
Wire Wire Line
	1600 1500 2050 1500
Wire Wire Line
	3500 1200 4050 1200
Wire Wire Line
	3700 2300 3700 3400
Wire Wire Line
	2700 1200 2700 1500
Connection ~ 2700 1500
Wire Wire Line
	2700 1200 2900 1200
Connection ~ 3850 1200
Wire Wire Line
	3850 1200 3850 1000
Wire Wire Line
	3850 1450 3850 1500
Connection ~ 3850 1500
Wire Wire Line
	6650 6650 6250 6650
Wire Wire Line
	7500 5950 7900 5950
Wire Notes Line
	600  5000 5750 5000
Wire Notes Line
	5750 5000 5750 7650
Wire Notes Line
	9000 6950 9000 5500
Wire Notes Line
	9000 5500 11100 5500
Wire Wire Line
	2750 3550 2500 3550
Wire Wire Line
	2750 3450 2750 3550
Wire Wire Line
	3850 1000 4350 1000
Text Label 1300 3550 0    60   ~ 0
5V_SOURCE
Wire Wire Line
	1900 3700 2500 3700
Connection ~ 2500 3550
Connection ~ 1900 3550
$Comp
L CONN_1 P11
U 1 1
P 1900 3400
F 0 "P11" H 1980 3400 40  0000 L CNN
F 1 "CONN_1" H 1900 3455 30  0001 C CNN
F 2 "" H 1900 3400 60  0000 C CNN
F 3 "" H 1900 3400 60  0000 C CNN
	1    1900 3400
	0    -1   -1   0   
$EndComp
Wire Wire Line
	1300 3550 1900 3550
Wire Wire Line
	1900 3550 1900 3700
Wire Wire Line
	2500 3700 2500 3550
$Comp
L CONN_1 P12
U 1 1
P 2500 3400
F 0 "P12" H 2580 3400 40  0000 L CNN
F 1 "CONN_1" H 2500 3455 30  0001 C CNN
F 2 "" H 2500 3400 60  0000 C CNN
F 3 "" H 2500 3400 60  0000 C CNN
	1    2500 3400
	0    -1   -1   0   
$EndComp
$EndSCHEMATC
